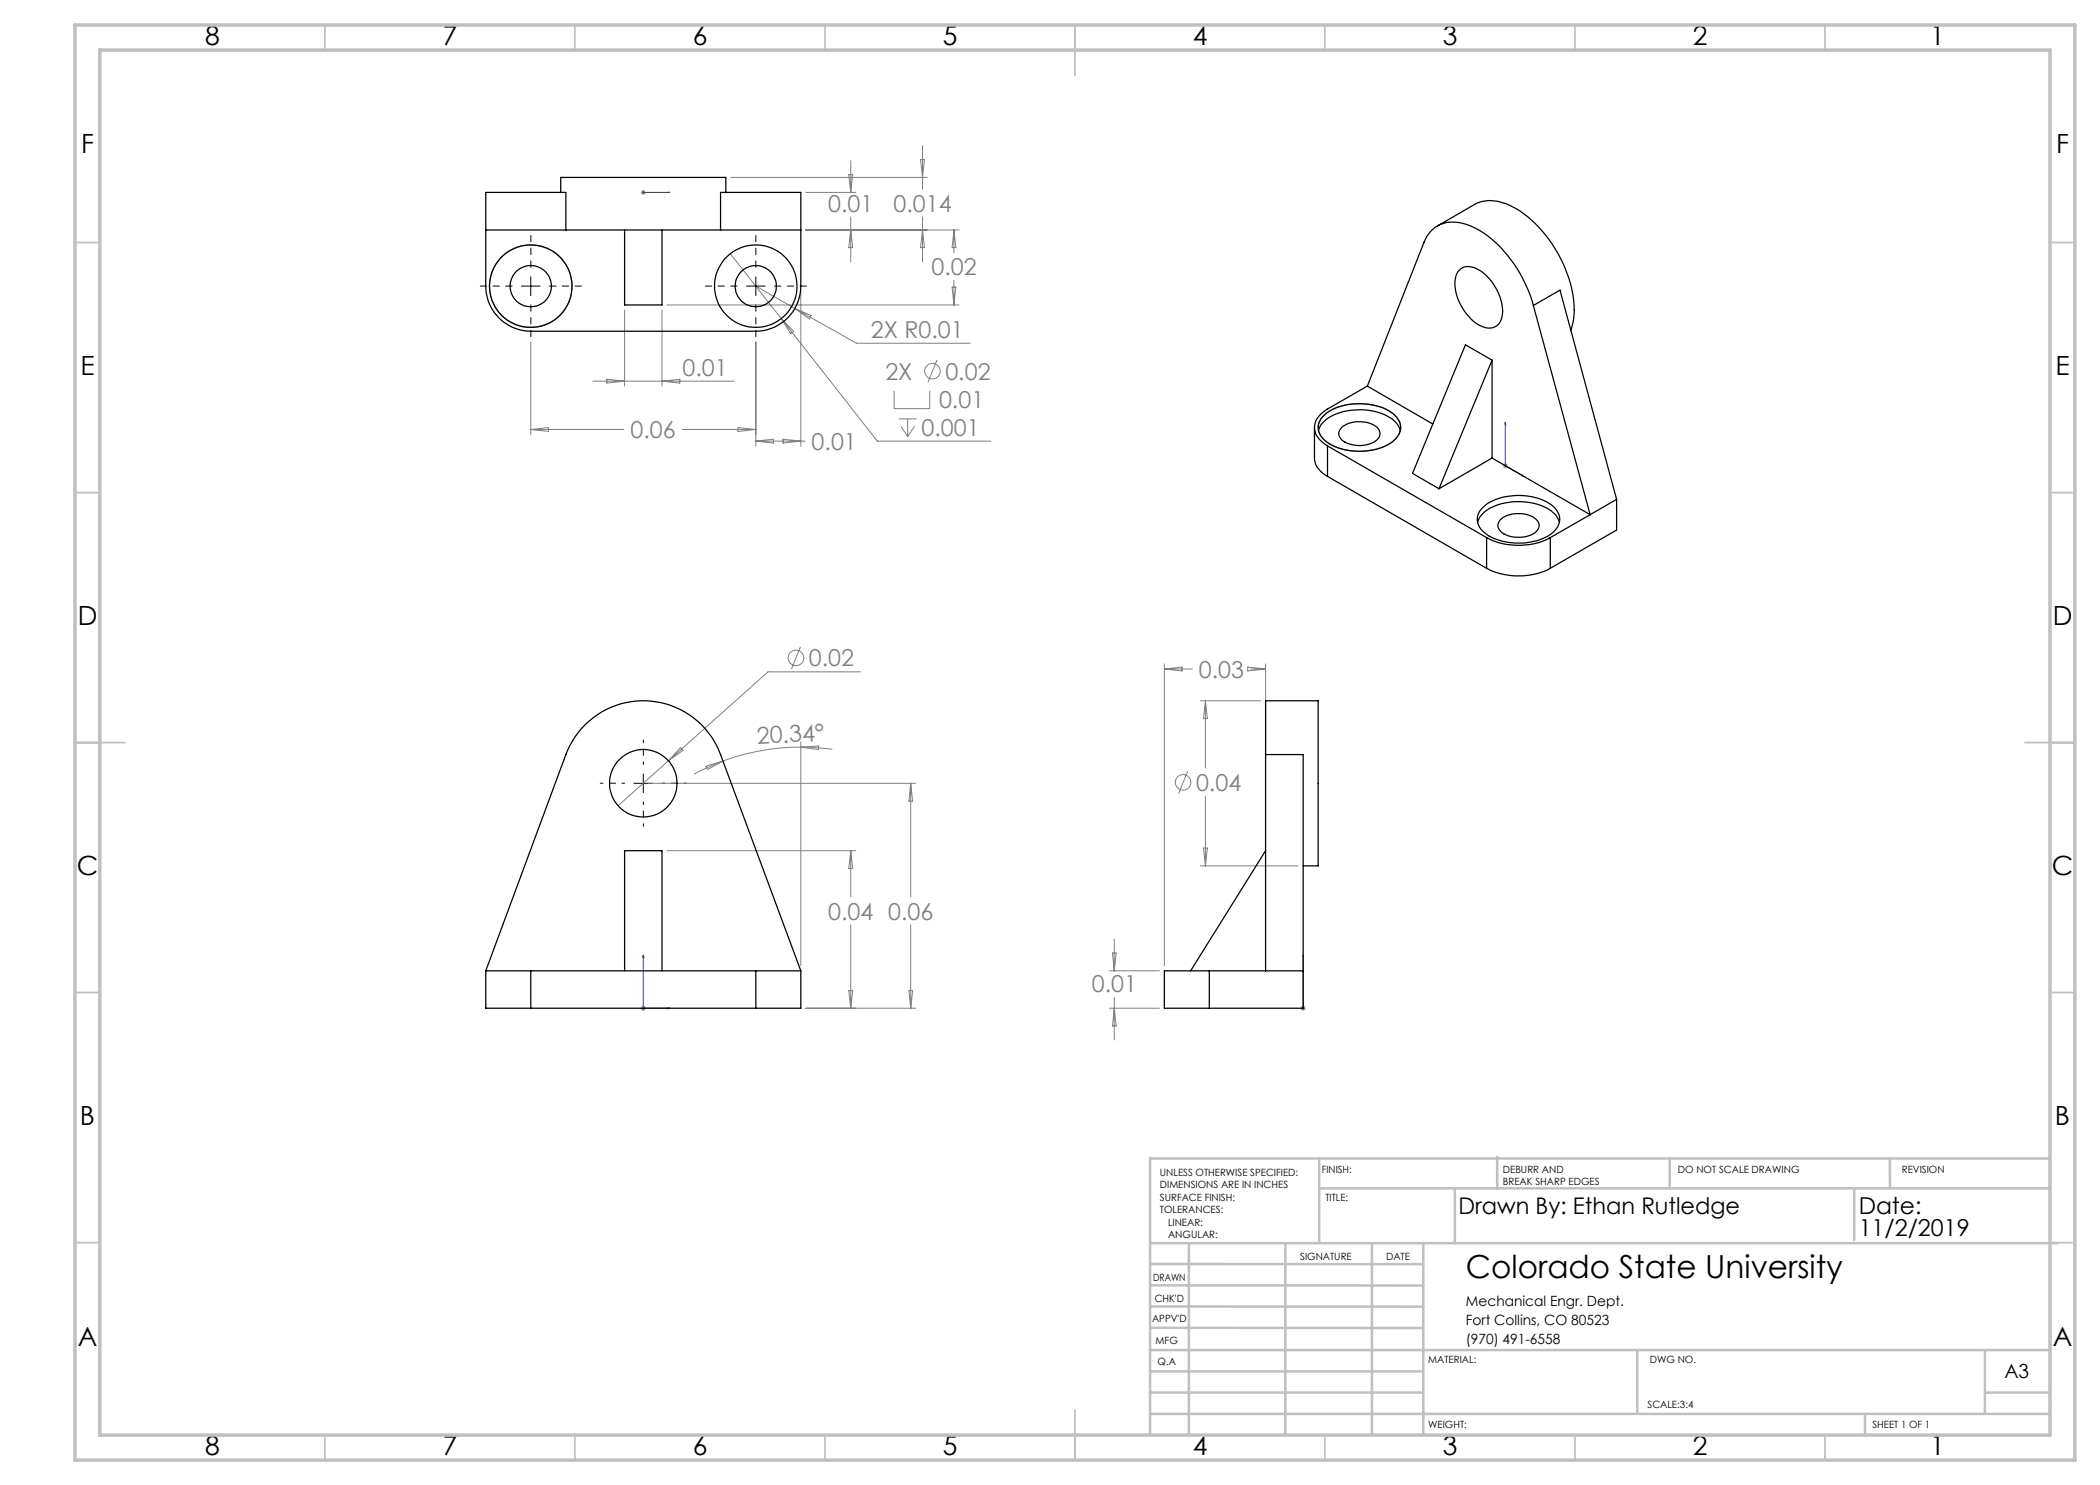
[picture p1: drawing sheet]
<svg xmlns="http://www.w3.org/2000/svg" width="420mm" height="297mm" viewBox="0 0 420 297" stroke-linecap="round" stroke-linejoin="round" font-family="sans-serif">
<g fill="none" stroke="#808080" stroke-width=".2">
<path d="M128.2 38.5h1M128.3 38.1l.7 .7M128.7 38v1M129 38.1l-.7 .7M146.2 35.5h39.3M161.1 38.5h10.1M169.8 34.9h.7l-.4 3.6zM170.1 38.5h.1M170.1 32.1v6.4M184.1 31.9h.8l-.4 3.6zM184.5 29.1v8.7M146 50.7l10.2 13"/>
<path d="M151.2 57.2l7.8 4.5M160.2 58.2v31M161.1 46h30.7M170.1 43.4v8.9M170.1 46l.4 3.5h-.7zM184.5 43.4v8.9M184.5 46l.4 3.5h-.8zM190.4 57.4h.8l-.4 3.6zM190.8 46l.4 3.5h-.8zM190.8 46v4.5M190.8 56.1v4.9M106.2 68.4v18.5"/>
<path d="M118.6 76.2h28.2M121.4 75.8l3.5 .4-3.5 .4zM124.9 62v15.2M132.4 62v15.2M132.4 76.2l3.6-.4v.8zM133.4 61h58.4M151.2 68.4v20.8M156.2 63.7l19.3 24.5h22.6M156.2 63.7l2.5 2.6-.5 .4zM159 61.7l12.3 6.9h22.7M159 61.7l3.2 1.4-.3 .7zM178.8 78.2v3.5h7.1v-3.5"/>
<path d="M187.4 72l-1.8 4.4M106.2 85.9h18.6M106.2 85.9l3.5-.4v.8zM136.4 85.9h14.8M147.6 85.5l3.6 .4-3.6 .4zM151.2 88.2h9.8M151.2 88.2l3.5-.4v.8zM156.6 87.8l3.6 .4-3.6 .4zM179.7 83.8h3.6M180.2 85.2l1.3 2.1M181.5 83.8v3.5M182.9 85.2l-1.4 2.1"/>
<path d="M300.6 93.2h1M300.7 92.8l.7 .7M301.1 92.6v1.1M301.4 92.8l-.7 .7M160.1 129.4l-1.8 4.4M172.1 134.4h-18.5l-30 26.7M232.9 132.8v60.3M232.9 133.8h5.5M232.9 133.8l3.5-.4v.8zM249.6 133.4l3.5 .4-3.5 .4zM250.1 133.8h3M253.1 132.8v17.1"/>
<path d="M129.6 156.7h53.6M136.1 149.5l.5 .6-2.9 2zM141.2 153.2l3.4-1-3.1 1.7zM144.6 152.2l-3.6 1.5-2.2 1.1M160.2 149.4a45 45 0 0 0-15.6 2.8M160.2 149.4l2.3 .1 4 .4M160.2 148.4v44.7M160.2 149.4l3.5-.2v.7zM182.1 156.7v22.7M182.1 156.7l.4 3.5h-.7zM237.5 154.3l-1.8 4.4M240.1 140.2h12"/>
<path d="M241.1 140.2v13.4M241.1 159.2v14M241.1 140.2l.4 3.5h-.8zM133.4 170.1h37.8M170.1 170.1v9.3M170.1 170.1l.4 3.6h-.7zM240.1 173.2h19.5M240.7 169.6h.8l-.4 3.6zM169.8 198.1h.7l-.4 3.5zM170.1 185v16.6M181.8 198.1h.7l-.4 3.5zM182.1 185v16.6"/>
<path d="M221.9 194.2h10M222.5 190.6h.7l-.4 3.6zM222.8 194.2h.1M222.8 187.8v6.4M222.8 199.5v8.5M128.2 201.6h1M128.3 201.3l.7 .7M128.7 201.2v1M129 201.3l-.7 .7M161.1 201.6h22.1M221.9 201.6h10M222.8 201.6l.4 3.6h-.7z"/>
<path d="M260.1 201.6h1M260.3 201.3l.7 .7M260.6 201.2v1M261 201.3l-.7 .7"/>
<circle cx="186.5" cy="74.2" r="1.56"/>
<circle cx="159.2" cy="131.6" r="1.56"/>
<circle cx="236.6" cy="156.5" r="1.55"/>
</g>
<g fill="none" stroke="#00f" stroke-width=".2">
<path d="M128.5 38.5h.3zM128.7 38.5h.1M128.7 38.5h5.3M134 38.5h-.5h.5M301.1 84.5v.4l-.1-.1zM301.1 84.5v8.7l3.7 2.1M304.4 95l.4 .3-.4-.1zM128.7 191l.1 .5h-.3zM128.7 191v10.6h5.3M260.6 191v.5v-.5M260.6 191v10.6M133.5 201.5l.5 .1-.5 .2z"/>
<path d="M260.6 201.5v.3zM260.6 201.6h.1"/>
</g>
<g fill="none" stroke="#808080" stroke-width=".25">
<path d="M264.7 83.1a11.1 11.1 0 0 1 8.7-2.3 8.4 8.4 0 0 1 6.2 3.1 3.4 3.4 0 0 1-1.6 4.8 12.6 12.6 0 0 1-12.8-.4 3.3 3.3 0 0 1-.5-5.2z"/>
<circle cx="106.2" cy="57.2" r="8.2"/>
</g>
<path d="M124.9 156.6h-4.9M128.7 152.9v-4.9M132.4 156.6h4.9M128.7 160.4v4.9" fill="none" stroke="#000" stroke-width=".2" stroke-dasharray="15.2 1.3 1.3 1.3" stroke-dashoffset="14.7"/>
<path d="M104.3 57.2h3.7M106.2 55.3v3.8M149.3 57.2h3.7M151.2 55.3v3.8M126.8 156.7h3.7M128.7 154.8v3.7" fill="none" stroke="#000" stroke-width=".2"/>
<g fill="none" stroke="#c0c0c0" stroke-width=".35">
<path d="M65 5v5M115 5v5M165 5v5M215 5v10M265 5v5M315 5v5M365 5v5M15 48.5h5M410 48.5h5M15 98.5h5M410 98.5h5M15 148.5h10"/>
<path d="M405 148.5h10M15 198.5h5M410 198.5h5M15 248.5h5M410 248.5h5M65 287v5M115 287v5M165 287v5M215 282v10M265 287v5M315 287v5M365 287v5"/>
</g>
<g fill="none" stroke="#c0c0c0" stroke-width=".5">
<path d="M263.8 231.7v16.9M263.8 237.7h146.2M291 237.7v10.9M299.4 231.3v6.4M333.9 231.7v6M370.8 237.7v10.3M378 231.7v6M410 231.7h-180v55.2M230.1 248.6h181.4M230.1 257.1h54.6M230.1 252.8h54.6M237.8 248.8v38.2"/>
<path d="M257.1 248.6v38.2M274.4 248.8v38.2M284.7 248.6v38.2M230 278.5h54.6M230 274.3h54.6M230 270h180M230 265.6h54.7M230.1 261.3h54.6M327.4 270v12.8M397 278.5h13M397 270v12.8M230 282.8h180"/>
<path d="M373 282.8v4.2"/>
</g>
<path d="M15 5h400v287h-400zM20 10h390v277h-390z" fill="none" stroke="#c0c0c0" stroke-width=".7"/>
<path d="M102.4 57.2h-6.4M106.2 53.5v-6.4M109.9 57.2h6.4M147.4 57.2h-6.4M151.2 53.5v-6.4M154.9 57.2h6.4M106.2 61v6.3M151.2 61v6.3" fill="none" stroke="#000" stroke-width=".2" stroke-dasharray="15.2 1.3 1.3 1.3" stroke-dashoffset="14"/>
<g fill="#00f">
<path d="M133.5 201.5l.5 .1-.5 .2zM128.7 191l.1 .5h-.3z"/>
<path d="M260.6 201.5v.3zM260.6 191v.5z"/>
<path d="M133.5 38.5h.5zM128.5 38.5h.3z"/>
<path d="M304.4 95l.4 .3-.4-.1zM301.1 84.5v.4l-.1-.1z"/>
</g>
<g fill="none" stroke="#000" stroke-width=".25">
<path d="M112.1 38.5v-3h33.1v3M97.2 46h16M113.2 46h30.9M113.2 46v-7.5h-16v18.7a9 9 0 0 0 9 9h45a9 9 0 0 0 9-9v-18.7h-16.1v7.5M124.9 46v15h7.5v-15M144.1 46h16.1M287.5 45.2l7.4-4.3a8 8 0 0 1 7.7 .5 25.3 25.3 0 0 1 11.2 14.2 16.4 16.4 0 0 1 .3 10.4M291.8 54.1a2.96 2.96 0 0 1 3.9-.1 10.1 10.1 0 0 1 4.7 9.2 2.71 2.71 0 0 1-4.2 2 10.1 10.1 0 0 1-5.1-9.5l.2-.9zM273.5 77.2l-8 4.6a4.1 4.1 0 0 0-2.5 4.6l.7 1.3 1.8 1.5M273.5 77.2l13.1 7.6M298.4 72v19.6M298.4 72l-5.3-3-10.6 25.7 5.3 3.1"/>
<path d="M298.4 72l-10.6 25.8M306.7 61.1a25.9 25.9 0 0 0-11.3-15.3 8.2 8.2 0 0 0-7.9-.6l-.9 .7-.8 .8-1 1.8-11.3 28.7M306.7 61.1l11.3 41.8M306.7 61.1l5.3-3.1 11.3 41.9M262.9 85.5v6.1a4.3 4.3 0 0 0 2.6 3.7M263.7 86.1a5.7 5.7 0 0 1 4.2-3.6 12.1 12.1 0 0 1 10.9 1.7l.7 .7 .6 1.2M264.8 83a11.7 11.7 0 0 1 10.9-1.7 5.9 5.9 0 0 1 4.4 3.6 3.8 3.8 0 0 1-2.3 3.9 12.6 12.6 0 0 1-12.7-.6 3.2 3.2 0 0 1-.3-5.2zM265.5 89.2l31.8 18.3M265.5 89.2v6.1M265.5 95.3l31.8 18.4M268.5 85.4a6 6 0 0 1 7.2 .4 1.79 1.79 0 0 1-1.1 2.7 6.2 6.2 0 0 1-6.3-.6 1.63 1.63 0 0 1 .2-2.5zM298.4 91.6l19.6 11.3"/>
<path d="M298.4 91.6l-10.6 6.2M323.3 99.9l-5.3 3M323.3 99.9v6.1l-13.2 7.7M295.5 104.5a5.3 5.3 0 0 1 3.6-3.4 12.7 12.7 0 0 1 11.2 1.1l1 1.1 .6 1.2M296.3 101.8a10 10 0 0 1 7.7-2.7 10.1 10.1 0 0 1 7 2.6 3.3 3.3 0 0 1-.9 5.2 12.6 12.6 0 0 1-12.7 0 3.5 3.5 0 0 1-1.6-4.4zM297.3 107.5a13.8 13.8 0 0 0 12.8 0M297.3 113.7a14.1 14.1 0 0 0 12.8 0M297.3 107.5v6.2M300 104a5.9 5.9 0 0 1 7.2-.1 1.67 1.67 0 0 1-.4 2.8 6.3 6.3 0 0 1-6.7-.4 1.54 1.54 0 0 1-.1-2.3zM310.1 107.5v6.2M318 102.9l-7.9 4.6M253.1 150.9v-10.7h10.5v33h-3"/>
<path d="M253.1 150.9h7.5v50.7h-18.7M253.1 150.9v43.3M253.1 170.1l-15 24.1M97.2 194.2v7.4h9M97.2 194.2h9M97.2 194.2l16-43.3a16.5 16.5 0 0 1 15.4-10.8 16.5 16.5 0 0 1 15.5 10.8l16.1 43.3M106.2 194.2v7.4M106.2 194.2h45M124.9 194.2v-24.1h7.5v24.1M151.2 194.2h9M151.2 194.2v7.4M160.2 194.2v7.4h-9"/>
<path d="M241.9 194.2h-9v7.4h9M241.9 194.2h18.7M241.9 194.2v7.4M106.2 201.6h45"/>
<circle cx="106.1" cy="57.2" r="4.1"/>
<circle cx="106.2" cy="57.2" r="8.2"/>
<circle cx="151.1" cy="57.2" r="4.1"/>
<circle cx="151.2" cy="57.2" r="8.2"/>
<circle cx="128.7" cy="156.7" r="6.7"/>
</g>
<text font-size="6.3" x="293.2" y="255.5">Colorado State University</text>
<g font-size="5.3">
<text x="41" y="8.9">8</text>
<text x="88.5" y="8.9">7</text>
<text x="138.5" y="8.9">6</text>
<text x="188.5" y="8.9">5</text>
<text x="238.5" y="8.9">4</text>
<text x="288.5" y="8.9">3</text>
<text x="338.5" y="8.9">2</text>
<text x="386" y="8.9">1</text>
<text x="16.2" y="30.7">F</text>
<text x="411.2" y="30.7">F</text>
<text x="16.1" y="74.9">E</text>
<text x="411.1" y="74.9">E</text>
<text x="15.5" y="124.9">D</text>
<text x="410.5" y="124.9">D</text>
<text x="15.4" y="174.9">C</text>
<text x="410.4" y="174.9">C</text>
<text x="16" y="224.9">B</text>
<text x="411" y="224.9">B</text>
<text x="15.5" y="269.2">A</text>
<text x="410.5" y="269.2">A</text>
<text x="41" y="290.9">8</text>
<text x="88.5" y="290.9">7</text>
<text x="138.5" y="290.9">6</text>
<text x="188.5" y="290.9">5</text>
<text x="238.5" y="290.9">4</text>
<text x="288.5" y="290.9">3</text>
<text x="338.5" y="290.9">2</text>
<text x="386" y="290.9">1</text>
</g>
<g font-size="4.7" fill="#808080">
<text x="165.6" y="42.3">0.01</text>
<text x="178.7" y="42.3">0.014</text>
<text x="186.3" y="55.1">0.02</text>
<text x="174.2" y="67.6">2X R0.01</text>
<text x="136.5" y="75.2">0.01</text>
<text x="177.1" y="75.9">2X</text>
<text x="189.1" y="75.9">0.02</text>
<text x="187.8" y="81.5">0.01</text>
<text x="126.1" y="87.6">0.06</text>
<text x="162.3" y="90">0.01</text>
<text x="184.3" y="87.1">0.001</text>
<text x="161.8" y="133.3">0.02</text>
<text x="239.8" y="135.5">0.03</text>
<text x="151.4" y="148.7" transform="rotate(-3 151.4 148.7)">20.34°</text>
<text x="239.2" y="158.2">0.04</text>
<text x="165.6" y="183.9">0.04 0.06</text>
<text x="218.4" y="198.5">0.01</text>
</g>
<g font-size="4.7">
<text x="371.7" y="242.7">Date:</text>
<text x="371.7" y="247.3">11/2/2019</text>
</g>
<text font-size="4.6" x="291.7" y="242.7">Drawn By: Ethan Rutledge</text>
<text font-size="3.9" x="400.9" y="275.5">A3</text>
<g font-size="2.8">
<text x="293.2" y="261.1">Mechanical Engr. Dept.</text>
<text x="293.2" y="264.9">Fort Collins, CO 80523</text>
<text x="293.2" y="268.7">(970) 491-6558</text>
</g>
<g font-size="2">
<text x="232" y="235.1">UNLESS OTHERWISE SPECIFIED:</text>
<text x="232" y="237.6">DIMENSIONS ARE IN INCHES</text>
<text x="264.4" y="234.6">FINISH:</text>
<text x="300.6" y="234.6">DEBURR AND</text>
<text x="300.6" y="237.1">BREAK SHARP EDGES</text>
<text x="335.6" y="234.6">DO NOT SCALE DRAWING</text>
<text x="380.4" y="234.6">REVISION</text>
<text x="232" y="240.1">SURFACE FINISH:</text>
<text x="232" y="242.6">TOLERANCES:</text>
<text x="233.6" y="245.1">LINEAR:</text>
<text x="265.1" y="240.2">TITLE:</text>
<text x="233.6" y="247.6">ANGULAR:</text>
<text x="260" y="251.9">SIGNATURE</text>
<text x="277.2" y="251.9">DATE</text>
<text x="230.6" y="256.1">DRAWN</text>
<text x="230.9" y="260.3">CHK'D</text>
<text x="230.4" y="264.4">APPV'D</text>
<text x="231.1" y="268.8">MFG</text>
<text x="231.5" y="273">Q.A</text>
<text x="285.6" y="272.5">MATERIAL:</text>
<text x="330" y="272.5">DWG NO.</text>
<text x="329.5" y="281.7">SCALE:3:4</text>
<text x="285.6" y="285.5">WEIGHT:</text>
<text x="374.5" y="285.6">SHEET 1 OF 1</text>
</g>
</svg>
